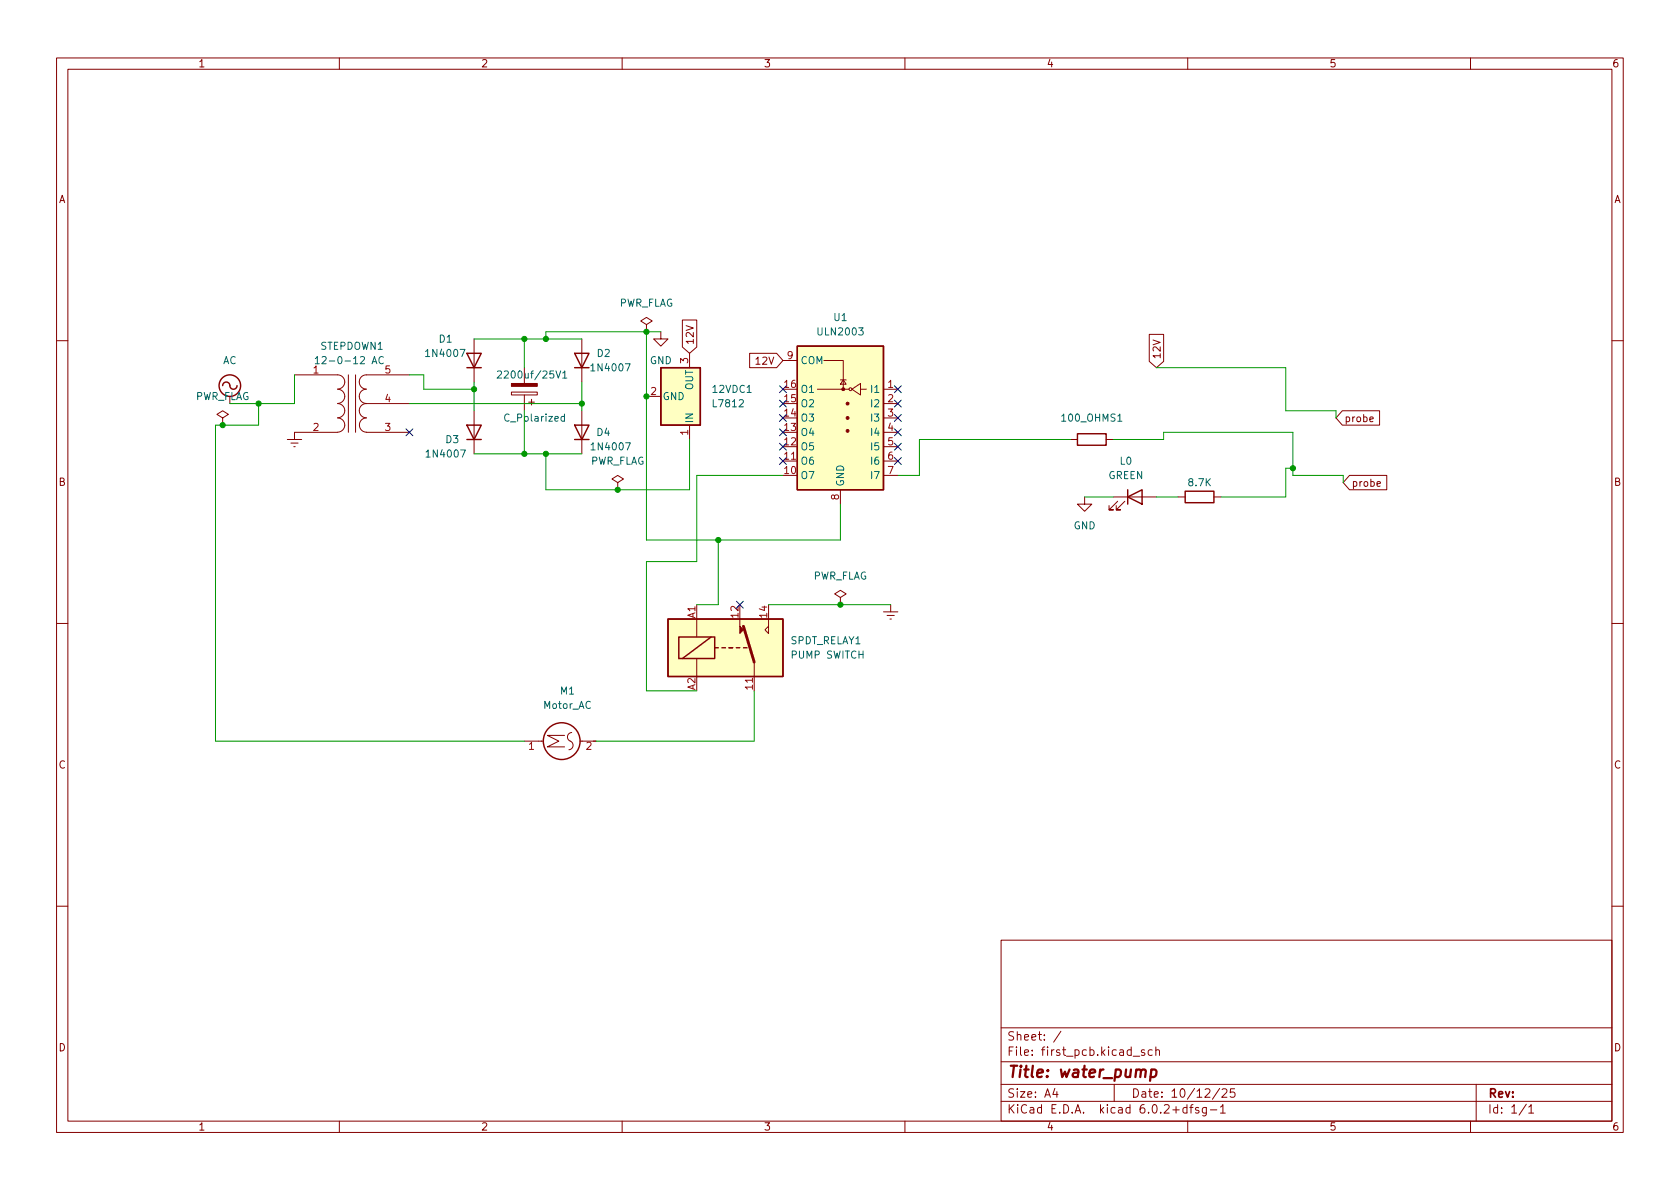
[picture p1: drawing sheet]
<svg xmlns="http://www.w3.org/2000/svg" width="297mm" height="210mm" viewBox="0 0 297 210" stroke-linecap="round" stroke-linejoin="round" font-family="sans-serif">
<g fill="none" stroke="#840000" stroke-width=".18">
<path d="M10 10.2h277v190.1h-277zM12 12.2h273v186.1h-273zM60 10.2v2M110 10.2v2M160 10.2v2M210 10.2v2M260 10.2v2M83.8 59.9v7.7M102.9 59.9v7.7M114.3 57.4l1-.6-1-.7-1 .7 1 .6v1.3M114.3 58.7h.1M116.8 58.7v1.2h1.3l-1.3 1.3-1.2-1.3h1.2"/>
<path d="M120.6 56.6h2.6v4.8l-1.3 1.1-1.3-1.1zM203.2 59.1h2.5v4.8l-1.2 1.1-1.3-1.1zM10 60.2h2M39.4 73.9l1-.6-1-.7-1 .7 1 .6v1.3M39.4 75.2h.1M50.8 77.7h2.5M51.4 78.4h1.3M51.9 79h.3M52.1 66.3h7.6a1.27 1.27 0 0 1 1.3 1.3 1.27 1.27 0 0 1-1.3 1.2 1.26 1.26 0 0 1 1.3 1.3 1.26 1.26 0 0 1-1.3 1.2M59.7 73.9a1.26 1.26 0 0 1 1.3 1.3 1.26 1.26 0 0 1-1.3 1.2M59.7 71.4a1.26 1.26 0 0 1 1.3 1.2 1.26 1.26 0 0 1-1.3 1.3M59.7 76.4h-7.6v1.3"/>
<path d="M61.6 66.3v10.1M62.9 66.3v10.1M64.8 76.4h7.6M64.8 73.9a1.26 1.26 0 0 0-1.3 1.3 1.26 1.26 0 0 0 1.3 1.2M72.4 71.4h-7.6a1.26 1.26 0 0 0-1.3 1.2 1.26 1.26 0 0 0 1.3 1.3M72.4 66.3h-7.6a1.27 1.27 0 0 0-1.3 1.3 1.27 1.27 0 0 0 1.3 1.2 1.26 1.26 0 0 0-1.3 1.3 1.26 1.26 0 0 0 1.3 1.2M83.8 72.6v7.7M90.4 69.3h4.6v.5h-4.6zM92.7 65v2.8M92.7 69.8v2.8M93.5 71.1h1M94 70.6v1"/>
<path d="M102.9 72.6v7.7M114.3 70.1h2.5M121.9 62.5v2.5M121.9 75.2v2.5M132.5 62.5h4.8l1.1 1.2-1.1 1.3h-4.8zM138.4 63.7h2.6M144.5 68.8h5.6M145.7 63.7h3.4v5.1M148.6 67.2h1M149.1 67.2l.5 .7h-1zM150.6 68.8l1.5-1v2zM152.1 68.8h1.1"/>
<path d="M156.2 79h2.5M156.2 76.4h2.5M156.2 71.4h2.5M156.2 68.8h2.5M156.2 73.9h2.5M189.2 77.7h1.3M195.6 77.7h1.2M237.3 72.6h6.6v2.6h-6.6l-1.1-1.3zM242.2 74.2l.6-.2-.1-.2-.3-.1-.2 .2 .1 .6h.4M285 60.2h2M109.2 85.3l1-.6-1-.6-1 .6 1 .6v1.3M109.2 86.6h.1"/>
<path d="M138.4 81.5h2.6M148.6 86.6v2.5M156.2 81.5h2.5M156.2 84.1h2.5M191.8 87.9v1.2h1.2l-1.2 1.3-1.3-1.3h1.3M196.8 87.9h7.7M197.6 88.6l-1.5 1.6h.7h-.7v-.8M198.9 88.6l-1.5 1.6h.7h-.7v-.8M208.3 87.9h1.2M214.6 87.9h1.3M238.6 84.1h6.6v2.5h-6.6l-1.1-1.3zM243.5 85.6l.6-.1-.1-.3h-.3l-.2 .1v.6h.5"/>
<path d="M10 110.2h2M123.2 109.5v3.1M123.2 116.5v3.1M130.8 109.5v1.2M133.3 117.1v5.1M135.9 110.7v1.3l-.6-.6zM135.9 109.5v1.2M148.6 105.7l1-.7-1-.6-1 .6 1 .7v1.2M148.6 106.9h.1M156.2 108.2h2.5M156.8 108.8h1.3M157.4 109.5h.2"/>
<path d="M157.5 106.9v1.3M285 110.2h2M92.7 131.1h3.4M99.8 130h-3l2 1.1-2 1h3M101.1 129.5a.83 .83 0 0 0-.8 .8 .83 .83 0 0 0 .7 .9 .79 .79 0 0 1 .3 .8 .79 .79 0 0 1-.7 .6M102.6 131.1h2.8M10 160.2h2M177 166.3h108v32h-108zM285 160.2h2M60 198.3v2M110 198.3v2M160 198.3v2"/>
<path d="M177 194.8h108M177 191.8h108M177 187.8h108M177 181.8h108M186.5 192.5l-.4 1h1M186.9 193v1M187.6 182.4l-1.3 1.9M197 191.8v3M200.4 186.8h1.1M202.4 185.7l-.4-.1-.2 .2 .1 .3 .5 .1v.4h-.6M203.7 185.7l-.4-.1-.3 .3v.4l.1 .3h.6M204.4 185.8l.2-.2 .3 .1 .1 .9"/>
<path d="M204.4 185.1v1.5M209.9 195.9l-.5-.1-.3 .3v.4l.2 .3h.6M209.9 195.3v1.5M210 198.3v2M210.4 195.8h.5M210.9 195.3l-.3 .2v1.3M211.9 195.9l-.3-.1-.2 .2v.3l.5 .1v.4h-.5M213.3 195.8v1.2l-.3 .3h-.4M213.3 195.9l-.4-.1-.3 .3v.4l.1 .3h.6M214 196.3h1.1M215.6 192.5l-1.2 1.9M215.8 195.8l.4-.5v1.5"/>
<path d="M215.8 196.8h.8M216.1 192.7l.5-.2 .3 .2v.3l-.9 1h.9M218.3 192.5h-.7l-.1 .7 .2-.1 .5 .1 .2 .2-.1 .5-.2 .1-.6-.1M260 198.3v2M261 191.8v6.5M269.9 195.3l-1.3 1.9M270.3 195.8l.4-.5v1.5M270.3 196.8h.9"/>
<circle cx="150.4" cy="68.8" r=".25"/>
</g>
<path d="M203.6 189.2l.2-.1 .5 .1 .2 .3-.1 .6a.66 .66 0 0 1-1 .3M203.6 189.1l-.3 2" fill="none" stroke="#840000" stroke-width=".4"/>
<g fill="none" stroke="#840000" stroke-width=".25">
<path d="M39.4 68.2a.67 .67 0 0 1 .7-.6 .67 .67 0 0 1 .6 .8 .64 .64 0 0 0 .7 .4 .64 .64 0 0 0 .5-.6M82.5 75.2h2.6l-1.3 2.5zM82.5 62.5h2.6l-1.3 2.5zM82.5 77.7h2.6M82.5 65h2.6M101.6 62.5h2.5l-1.2 2.5zM101.6 75.2h2.5l-1.2 2.5zM101.6 77.7h2.5M101.6 65h2.5M116.8 65h7v10.2h-7zM141 61.2h15.2v25.4h-15.2zM190.5 76.7h5.1v2h-5.1z"/>
<path d="M199.4 87.9l2.5-1.3v2.5zM199.4 86.6v2.5M209.5 86.9h5.1v2h-5.1zM118.1 109.5h20.3v10.1h-20.3zM120 112.6h6.4v3.9h-6.4zM125.7 112.6l-5.1 3.9M126.4 114.5h.6M127.6 114.5h.7M128.9 114.5h.6M130.2 114.5h.6M131.4 114.5h.7"/>
<circle cx="40.6" cy="68.2" r="1.9"/>
<circle cx="99.3" cy="131.1" r="3.3"/>
</g>
<g fill="#840000" stroke="#840000" stroke-width=".18">
<path d="M90.4 67.8h4.6v.5h-4.6z"/>
<path d="M130.8 110.7l.6 .7-.6 .6z"/>
<circle cx="149.9" cy="76.2" r=".25"/>
<circle cx="149.9" cy="73.9" r=".25"/>
<circle cx="149.9" cy="71.4" r=".25"/>
<circle cx="149.1" cy="68.8" r=".25"/>
</g>
<path d="M55.7 63.4l.4-.3v1.2M57 63.2l.4-.1 .3 .3-.8 .9h.8M67.8 63.2a.6 .6 0 0 0-.9 .4 .6 .6 0 0 0 .6 .7l.3-.1M88 65.7l.4-.1 .3 .4-.8 .9h.8M99.5 66l.4-.4v1.3M99.5 66.9h.7M99.8 73.7l-.4-.1-.2 .3 .1 .5h.5M99.8 73.2v1.3" fill="none" stroke="#006464" stroke-width=".18"/>
<g fill="#ffffc2" stroke="#ffffc2" stroke-width=".18">
<path d="M141 61.2h15.2v25.4h-15.2z"/>
<path d="M116.8 65h7v10.2h-7z"/>
<path d="M118.1 109.5h20.3v10.1h-20.3z"/>
</g>
<path d="M131.4 110.7l1.9 6.4" fill="none" stroke="#840000" stroke-width=".51"/>
<g fill="none" stroke="#009600" stroke-width=".18">
<path d="M83.8 59.9h19.1M92.7 59.9v5.1M114.3 58.7v36.8h34.3v-6.4M116.8 58.7h-20.3v1.2M45.7 71.4v3.8h-7.6v55.9h54.6M52.1 66.3v5.1h-11.5M72.4 66.3h2.5v2.5h8.9M72.4 71.4h30.5M83.8 67.6v5M92.7 72.6v7.7M102.9 67.6v5M121.9 77.7v8.9h-25.4v-6.3"/>
<path d="M189.2 77.7h-26.6v6.4h-3.9M196.8 77.7h8.9v-1.3h22.9v7.7h8.9v1.2M204.5 65h22.8v7.6h8.9v1.3M83.8 80.3h19.1M127 95.5v11.4h-3.8M138.4 84.1h-15.2v15.2h-8.9v22.9h8.9M191.8 87.9h5M204.5 87.9h3.8M228.6 82.8h-1.3v5.1h-11.4M135.9 106.9h21.6M133.3 122.2v8.9h-27.9"/>
</g>
<g fill="none" stroke="#000084" stroke-width=".18">
<path d="M71.8 75.8l1.2 1.3M73 75.8l-1.2 1.3M137.8 68.2l1.2 1.2M137.8 70.8l1.2 1.2M137.8 75.8l1.2 1.3M137.8 78.4l1.2 1.2M137.8 73.3l1.2 1.2M139 68.2l-1.2 1.2M139 70.8l-1.2 1.2M139 75.8l-1.2 1.3M139 78.4l-1.2 1.2M139 73.3l-1.2 1.2"/>
<path d="M158.1 70.8l1.3 1.2M158.1 68.2l1.3 1.2M158.1 75.8l1.3 1.3M158.1 78.4l1.3 1.2M158.1 73.3l1.3 1.2M159.4 70.8l-1.3 1.2M159.4 78.4l-1.3 1.2M159.4 68.2l-1.3 1.2M159.4 75.8l-1.3 1.3M159.4 73.3l-1.3 1.2M137.8 80.9l1.2 1.2M139 80.9l-1.2 1.2"/>
<path d="M158.1 80.9l1.3 1.2M159.4 80.9l-1.3 1.2M130.2 106.3l1.2 1.2M131.4 106.3l-1.2 1.2"/>
</g>
<g fill="#009600" stroke="#009600" stroke-width=".18">
<circle cx="114.3" cy="70.1" r=".46"/>
<circle cx="148.6" cy="106.9" r=".46"/>
<circle cx="109.2" cy="86.6" r=".46"/>
<circle cx="102.9" cy="71.4" r=".46"/>
<circle cx="114.3" cy="58.7" r=".46"/>
<circle cx="127" cy="95.5" r=".46"/>
<circle cx="96.5" cy="80.3" r=".46"/>
<circle cx="45.7" cy="71.4" r=".46"/>
<circle cx="96.5" cy="59.9" r=".46"/>
<circle cx="92.7" cy="80.3" r=".46"/>
<circle cx="39.4" cy="75.2" r=".46"/>
<circle cx="83.8" cy="68.8" r=".46"/>
<circle cx="92.7" cy="59.9" r=".46"/>
<circle cx="228.6" cy="82.8" r=".46"/>
</g>
<text font-size="2.8" fill="#840000" x="178" y="190.6">Title: water_pump</text>
<g font-size="2.1" fill="#840000">
<text x="178" y="184">Sheet: /</text>
<text x="178" y="186.7">File: first_pcb.kicad_sch</text>
<text x="178" y="196.9">KiCad E.D.A. kicad 6.0.2+dfsg-1</text>
<text x="178" y="194.1">Size: A4</text>
<text x="200" y="194.1">Date: 10/12/25</text>
<text x="263" y="194.1">Rev:</text>
<text x="263" y="196.9">Id: 1/1</text>
</g>
<g font-size="1.8" fill="#840000">
<text x="35" y="11.9">1</text>
<text x="85" y="11.9">2</text>
<text x="135" y="11.9">3</text>
<text x="185" y="11.9">4</text>
<text x="235" y="11.9">5</text>
<text x="285" y="11.9">6</text>
<text x="10.3" y="35.9">A</text>
<text x="285.3" y="35.9">A</text>
<text x="122.6" y="61" transform="rotate(-90 122.6 61)">12V</text>
<text x="133.9" y="64.5">12V</text>
<text x="205.2" y="63.6" transform="rotate(-90 205.2 63.6)">12V</text>
<text x="237.6" y="74.6">probe</text>
<text x="10.3" y="85.9">B</text>
<text x="238.9" y="86.1">probe</text>
<text x="285.3" y="85.9">B</text>
<text x="10.3" y="135.9">C</text>
<text x="285.3" y="135.9">C</text>
<text x="10.3" y="185.9">D</text>
<text x="285.3" y="185.9">D</text>
<text x="35" y="199.9">1</text>
<text x="85" y="199.9">2</text>
<text x="135" y="199.9">3</text>
<text x="185" y="199.9">4</text>
<text x="235" y="199.9">5</text>
<text x="285" y="199.9">6</text>
</g>
<g font-size="1.8" fill="#006464">
<text x="109.3" y="54.2">PWR_FLAG</text>
<text x="144.8" y="59.3">ULN2003</text>
<text x="147.5" y="56.8">U1</text>
<text x="39.4" y="64.4">AC</text>
<text x="56.6" y="61.8">STEPDOWN1</text>
<text x="57.4" y="64.4">12-0-12 AC</text>
<text x="75.6" y="63.1">1N4007</text>
<text x="77.7" y="60.6">D1</text>
<text x="104.8" y="65.7">1N4007</text>
<text x="105.6" y="63.1">D2</text>
<text x="114.9" y="64.4">GND</text>
<text x="141.5" y="64.4">COM</text>
<text x="34.4" y="70.7">PWR_FLAG</text>
<text x="55.4" y="66">1</text>
<text x="89" y="66.9">2200uf/25V1</text>
<text x="117.1" y="70.7">GND</text>
<text x="122.6" y="69" transform="rotate(-90 122.6 69)">OUT</text>
<text x="126.1" y="69.5">12VDC1</text>
<text x="141.5" y="69.5">O1</text>
<text x="154.2" y="69.5">I1</text>
<text x="89.5" y="74.5">C_Polarized</text>
<text x="105.5" y="77.1">D4</text>
<text x="122.6" y="74.9" transform="rotate(-90 122.6 74.9)">IN</text>
<text x="126.2" y="72">L7812</text>
<text x="141.5" y="77.1">O4</text>
<text x="141.5" y="74.5">O3</text>
<text x="141.5" y="72">O2</text>
<text x="154.2" y="72">I2</text>
<text x="154.2" y="74.5">I3</text>
<text x="154.2" y="77.1">I4</text>
<text x="187.9" y="74.5">100_OHMS1</text>
<text x="75.7" y="80.9">1N4007</text>
<text x="78.8" y="78.4">D3</text>
<text x="104.3" y="82.2">PWR_FLAG</text>
<text x="104.9" y="79.6">1N4007</text>
<text x="141.5" y="82.2">O6</text>
<text x="141.5" y="79.6">O5</text>
<text x="154.2" y="79.6">I5</text>
<text x="154.2" y="82.2">I6</text>
<text x="198" y="82.2">L0</text>
<text x="141.5" y="84.7">O7</text>
<text x="149.2" y="86.1" transform="rotate(-90 149.2 86.1)">GND</text>
<text x="154.2" y="84.7">I7</text>
<text x="195.9" y="84.7">GREEN</text>
<text x="210.2" y="86">8.7K</text>
<text x="189.8" y="93.6">GND</text>
<text x="143.6" y="102.5">PWR_FLAG</text>
<text x="139.7" y="113.9">SPDT_RELAY1</text>
<text x="140.1" y="116.5">PUMP SWITCH</text>
<text x="96.1" y="125.3">Motor_AC</text>
<text x="99.1" y="122.8">M1</text>
</g>
<g font-size="1.8" fill="#a90000">
<text x="121.7" y="64.2" transform="rotate(-90 121.7 64.2)">3</text>
<text x="139.2" y="63.5">9</text>
<text x="68.1" y="71.1">4</text>
<text x="68.1" y="66">5</text>
<text x="115.1" y="69.8">2</text>
<text x="138.7" y="71.1">15</text>
<text x="138.7" y="68.6">16</text>
<text x="157" y="68.6">1</text>
<text x="157" y="71.1">2</text>
<text x="55.4" y="76.2">2</text>
<text x="68.1" y="76.2">3</text>
<text x="121.7" y="76.9" transform="rotate(-90 121.7 76.9)">1</text>
<text x="138.7" y="76.2">13</text>
<text x="138.7" y="73.7">14</text>
<text x="157" y="73.7">3</text>
<text x="157" y="76.2">4</text>
<text x="138.7" y="83.8">10</text>
<text x="138.7" y="81.3">11</text>
<text x="138.7" y="78.7">12</text>
<text x="157" y="78.7">5</text>
<text x="157" y="81.3">6</text>
<text x="157" y="83.8">7</text>
<text x="148.3" y="88.4" transform="rotate(-90 148.3 88.4)">8</text>
<text x="122.9" y="109.3" transform="rotate(-90 122.9 109.3)">A1</text>
<text x="130.6" y="109.2" transform="rotate(-90 130.6 109.2)">12</text>
<text x="135.6" y="109.2" transform="rotate(-90 135.6 109.2)">14</text>
<text x="122.9" y="122" transform="rotate(-90 122.9 122)">A2</text>
<text x="133.1" y="121.9" transform="rotate(-90 133.1 121.9)">11</text>
<text x="93.5" y="132.6">1</text>
<text x="103.6" y="132.6">2</text>
</g>
</svg>
